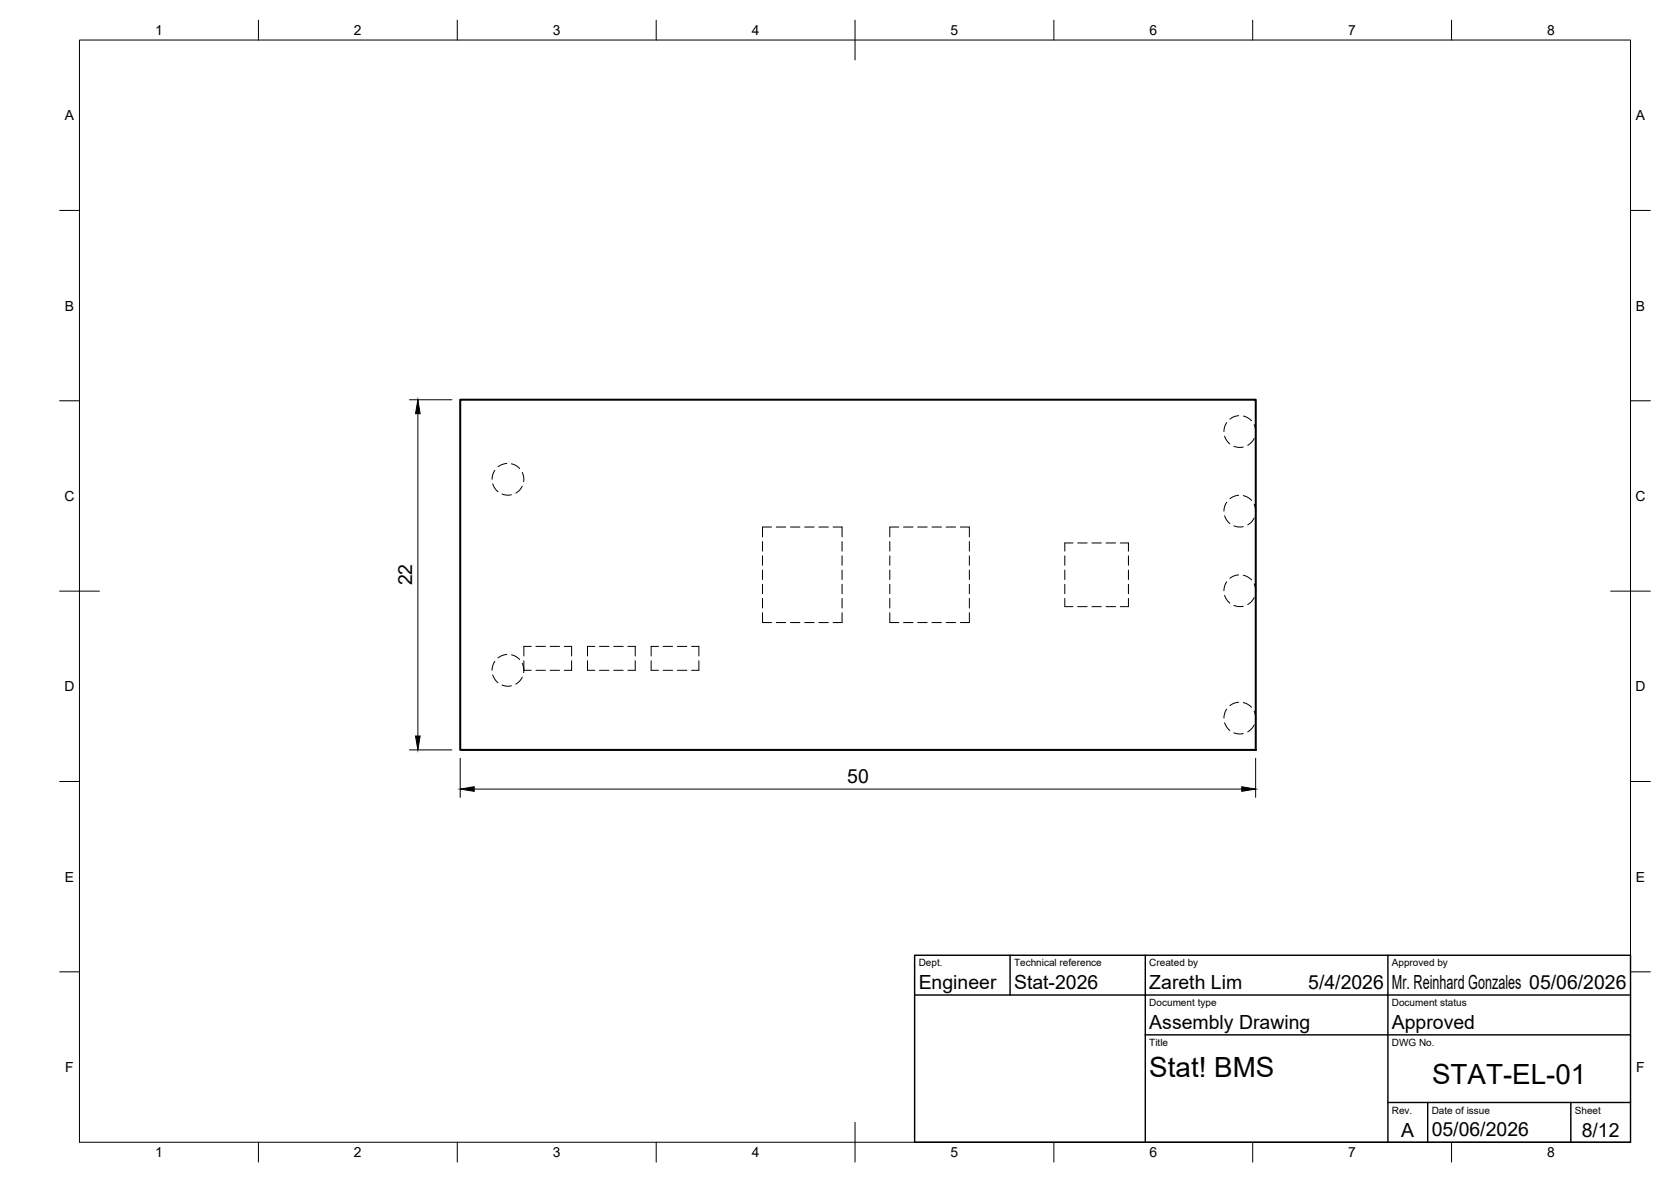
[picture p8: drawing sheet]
<svg xmlns="http://www.w3.org/2000/svg" width="420mm" height="297mm" viewBox="0 0 420 297" stroke-linecap="round" stroke-linejoin="round" font-family="sans-serif">
<!-- layer: Visible -->
<path d="M115.7 100.4h200v88.1h-200z" fill="none" stroke="#000" stroke-width=".51"/>
<!-- layer: Hidden -->
<g fill="none" stroke="#000" stroke-width=".25">
<path d="M124.4 118.2l-.5 1.1-.2 1.1M127.4 116.5l-1.3 .3-.9 .5M128.6 116.6l1.3 .5 .8 .6M131.3 118.7l.4 1.2v1.2M307.9 109.6l.5 1 .8 1M308.4 106.2l-.5 1.1-.2 1.1M310.3 112.1l.9 .3 1.4-.1M311.4 104.5l-1.3 .3-.9 .5M312.6 104.5l1.3 .6 .8 .6M315.3 106.7l.4 1.2v1.2M315.3 110.2l-.5 .9-1.1 .8M123.9 121.6l.5 1 .8 1"/>
<path d="M126.2 124.1l.9 .3 1.5-.1M131.3 122.2l-.6 .9-1 .8M191.7 136.1v2.4M191.7 139.7v2.4M194 132.4h-2.3v2.5M195.2 132.4h2.4M198.8 132.4h2.3M202.3 132.4h2.4M205.9 132.4h2.4M209.5 132.4h2.2v2.5M211.7 136.1v2.4M211.7 139.7v2.4"/>
<path d="M223.7 136.1v2.4M223.7 139.7v2.4M226 132.4h-2.3v2.5M227.2 132.4h2.4M230.8 132.4h2.3M234.3 132.4h2.4M237.9 132.4h2.4M241.5 132.4h2.2v2.5M243.7 136.1v2.4M243.7 139.7v2.4M267.7 139.7v2.4M269.8 136.4h-2.1v2.1"/>
<path d="M271 136.4h2.3M274.6 136.4h2.3M278.1 136.4h2.4M281.7 136.4h2v2.1M283.7 139.7v2.4M307.9 129.6l.5 1 .8 1M308.4 126.2l-.5 1.1-.2 1.1M310.3 132.2l.9 .2 1.4-.1M311.4 124.5l-1.3 .3-.9 .5M312.6 124.6l1.3 .5 .8 .6M315.3 126.7l.4 1.2v1.2M315.3 130.2l-.5 .9-1.1 .8"/>
<path d="M191.7 154v2.4h2.3M191.7 143.3v2.3M191.7 146.8v2.4M191.7 150.4v2.4M195.2 156.4h2.4M198.8 156.4h2.3M202.3 156.4h2.4M205.9 156.4h2.4M211.7 154v2.4h-2.2M211.7 143.3v2.3M211.7 146.8v2.4M211.7 150.4v2.4"/>
<path d="M223.7 143.3v2.3M223.7 146.8v2.4M223.7 150.4v2.4M223.7 154v2.4h2.3M227.2 156.4h2.4M230.8 156.4h2.3M234.3 156.4h2.4M237.9 156.4h2.4M243.7 154v2.4h-2.2M243.7 143.3v2.3M243.7 146.8v2.4M243.7 150.4v2.4"/>
<path d="M267.7 143.3v2.3M267.7 146.8v2.4M267.7 150.4v2h2.1M271 152.4h2.3M274.6 152.4h2.3M278.1 152.4h2.4M283.7 150.4v2h-2M283.7 143.3v2.3M283.7 146.8v2.4M307.9 149.6l.5 1 .8 1M308.4 146.2l-.5 1.1-.2 1.1M310.3 152.2l.9 .2 1.4-.1"/>
<path d="M311.4 144.5l-1.3 .3-.9 .5M312.6 144.6l1.3 .5 .8 .6M315.3 146.7l.4 1.2v1.2M315.3 150.2l-.5 .9-1.1 .8M123.9 169.6l.5 1 .8 1M124.4 166.2l-.5 1.1-.2 1.2M126.2 172.2l.9 .2 1.5-.1M127.4 164.5l-1.3 .3-.9 .5M128.6 164.6l1.3 .5 .8 .6M131.3 166.7l.4 1.2v1.2M131.3 170.2l-.6 .9-1 .8M131.7 166v2.5h1.9"/>
<path d="M133.6 162.4h-1.9v2.5M134.7 162.4h2.4M134.7 168.5h2.4M138.3 162.4h2.4M138.3 168.5h2.4M141.9 162.4h1.8v2.5M143.7 166v2.5h-1.8M147.7 166v2.5h1.9M149.6 162.4h-1.9v2.5M150.7 162.4h2.4M150.7 168.5h2.4M154.3 162.4h2.4"/>
<path d="M154.3 168.5h2.4M157.9 162.4h1.8v2.5M159.7 166v2.5h-1.8M163.7 166v2.5h1.9M165.6 162.4h-1.9v2.5M166.8 162.4h2.3M166.8 168.5h2.3M170.3 162.4h2.4M170.3 168.5h2.4M173.9 162.4h1.8v2.5M175.7 166v2.5h-1.8M308.4 178.2l-.5 1.1-.2 1.2"/>
<path d="M311.4 176.5l-1.3 .3-.9 .5M312.6 176.6l1.3 .5 .8 .6M315.3 178.7l.4 1.2v1.2M307.9 181.6l.5 1 .8 1M310.3 184.2l.9 .2 1.4-.1M315.3 182.2l-.5 .9-1.1 .8"/>
</g>
<!-- layer: BORDER -->
<g fill="none" stroke="#000" stroke-width=".25">
<path d="M20 10.1h390v276.9h-390zM65 5.1v5M115 5.1v5M165 5.1v5M215 5.1v10M265 5.1v5M315 5.1v5M365 5.1v5M15 52.9h5M410 52.9h5M15 100.7h5M410 100.7h5"/>
<path d="M15 148.6h10M405 148.6h10M15 196.4h5M410 196.4h5M15 244.2h5M410 244.2h5M65 287v5M115 287v5M165 287v5M215 282.1v9.9M265 287v5M315 287v5"/>
<path d="M365 287v5"/>
</g>
<!-- layer: TITLEBLOCK -->
<path d="M230 240.1h180v46.9h-180zM230 250h180M254 240.1v9.9M288 240.1v46.9M349 240.1v46.9M288 260.1h122M349 277.1h61M359 277.1v9.9M395 277.1v9.9" fill="none" stroke="#000" stroke-width=".36"/>
<!-- layer: FD_Dimensions -->
<path d="M103 100.5h10.6M105.1 104v81M103 188.5h10.6M115.7 190.5v9.9M119.2 198.3h193M315.7 190.5v9.9" fill="none" stroke="#000" stroke-width=".25"/>
<path d="M105.1 100.5l.5 3.5h-1.1zM104.5 185h1.1l-.5 3.5zM115.7 198.3l3.5-.6v1.2zM312.2 197.7l3.5 .6-3.5 .6z" fill="#000" stroke="#000" stroke-width=".25"/>
<g font-size="7">
<text x="289" y="270.6">Stat! BMS</text>
<text x="360.1" y="272.3">STAT-EL-01</text>
</g>
<g font-size="4.9">
<text x="103.7" y="147.1" transform="rotate(-90 103.7 147.1)">22</text>
<text x="213" y="196.8">50</text>
<text x="231" y="248.5">Engineer</text>
<text x="255" y="248.5">Stat-2026</text>
<text x="289" y="248.5">Zareth Lim</text>
<text x="329" y="248.5">5/4/2026</text>
<text x="350" y="248.5">Mr. Reinhard Gonzales 05/06/2026</text>
<text x="289" y="258.6">Assembly Drawing</text>
<text x="350" y="258.6">Approved</text>
<text x="352.3" y="285.7">A</text>
<text x="360" y="285.5">05/06/2026</text>
<text x="397.7" y="285.7">8/12</text>
</g>
<g font-size="3.5">
<text x="39" y="8.8">1</text>
<text x="89" y="8.8">2</text>
<text x="139" y="8.8">3</text>
<text x="189" y="8.8">4</text>
<text x="239" y="8.8">5</text>
<text x="289" y="8.8">6</text>
<text x="339" y="8.8">7</text>
<text x="389" y="8.8">8</text>
<text x="16.3" y="30.2">A</text>
<text x="411.3" y="30.2">A</text>
<text x="16.3" y="78">B</text>
<text x="411.3" y="78">B</text>
<text x="16.2" y="125.9">C</text>
<text x="411.2" y="125.9">C</text>
<text x="16.2" y="173.7">D</text>
<text x="411.2" y="173.7">D</text>
<text x="16.3" y="221.6">E</text>
<text x="411.3" y="221.6">E</text>
<text x="16.4" y="269.4">F</text>
<text x="411.4" y="269.4">F</text>
<text x="39" y="290.8">1</text>
<text x="89" y="290.8">2</text>
<text x="139" y="290.8">3</text>
<text x="189" y="290.8">4</text>
<text x="239" y="290.8">5</text>
<text x="289" y="290.8">6</text>
<text x="339" y="290.8">7</text>
<text x="389" y="290.8">8</text>
</g>
<g font-size="2.5">
<text x="231" y="242.9">Dept.</text>
<text x="255" y="242.9">Technical reference</text>
<text x="289" y="242.9">Created by</text>
<text x="350" y="242.9">Approved by</text>
<text x="289" y="252.8">Document type</text>
<text x="350" y="252.8">Document status</text>
<text x="289" y="262.9">Title</text>
<text x="350" y="262.9">DWG No.</text>
<text x="350" y="279.9">Rev.</text>
<text x="360" y="279.9">Date of issue</text>
<text x="396" y="279.9">Sheet</text>
</g>
</svg>
